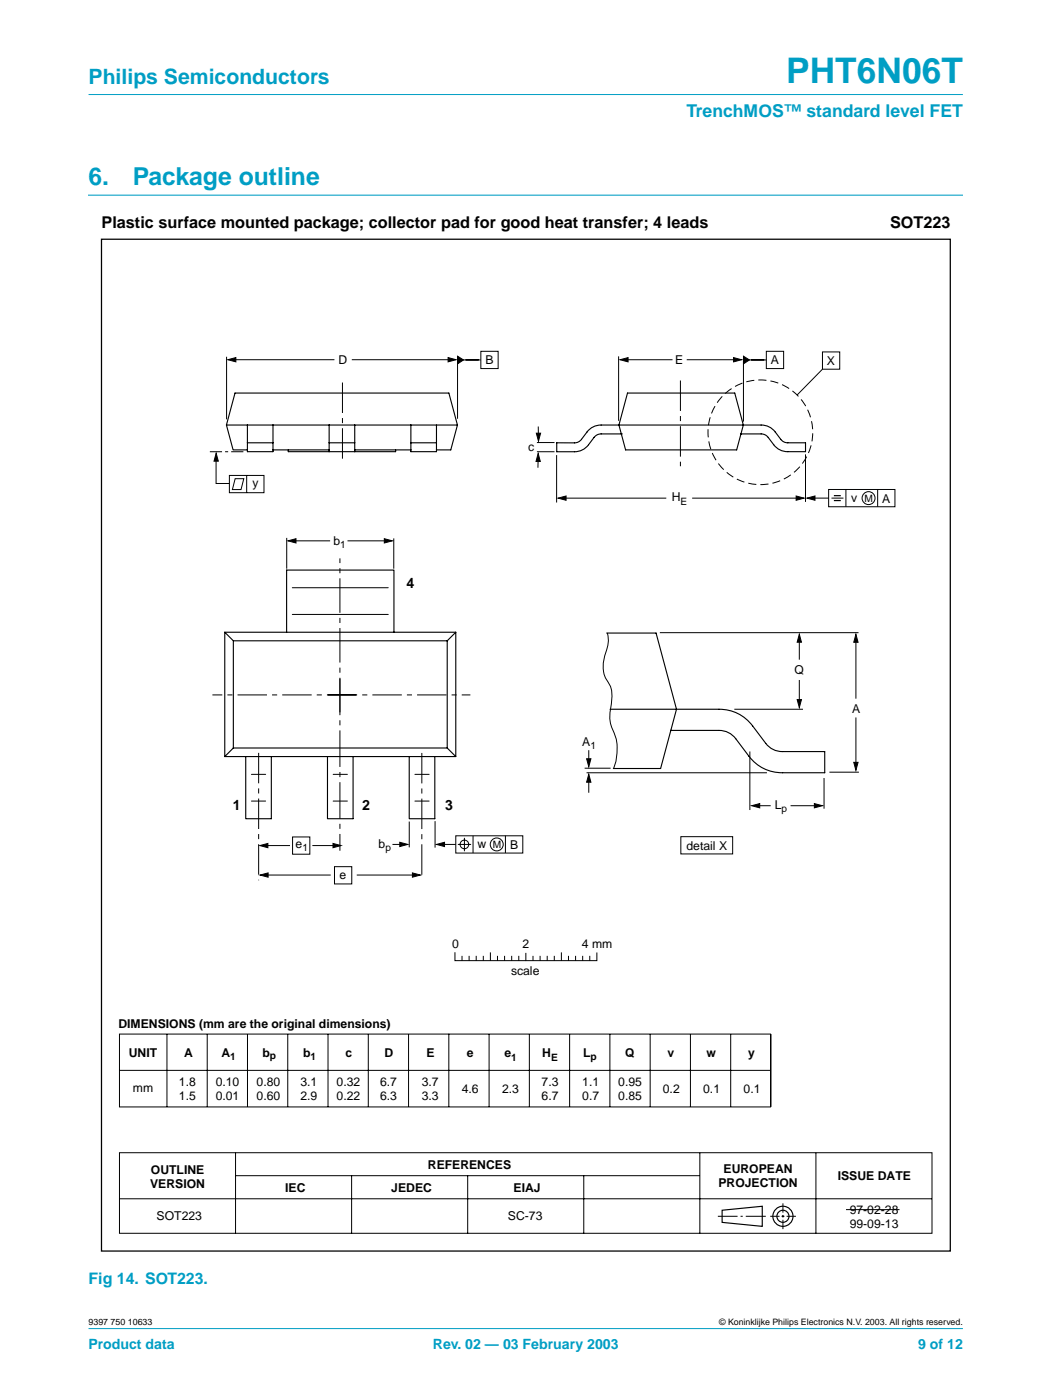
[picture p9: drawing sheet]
<svg xmlns="http://www.w3.org/2000/svg" width="210mm" height="280mm" viewBox="0 0 210 280" stroke-linecap="round" stroke-linejoin="round" font-family="sans-serif">
<g fill="#009ec4" stroke="#009ec4" stroke-width=".2">
<path d="M17.7 18.9h174.6z"/>
<path d="M17.7 265.5h174.6z"/>
</g>
<path d="M17.6 39h174.8" fill="none" stroke="#009ec4" stroke-width=".21"/>
<g fill="none" stroke="#000" stroke-width=".2">
<path d="M45.3 71.3v12.5M46.5 71.9h20.3M70.3 71.9h19.9M91.4 71.4v12.3M91.9 71.9h4.1M96 70.2h3.5v3.4h-3.5zM123.5 71.2v12.9M124.5 71.9h9.8M137.2 71.9h10.1M148.5 71.8v12.4M149 71.9h4M153.1 70.2h3.4v3.4h-3.4z"/>
<path d="M164.3 70.3h3.4v3.5h-3.4zM164.3 73.8l-5.1 5.1M43.2 91.1v5.5h2.6M45.8 95h6.9v3.5h-6.9zM47 95.7h1.7l-.6 2.1h-1.7zM49.3 95v3.5M107.2 88.4h3.5M107.2 90.3h3.5M107.5 91.6l-.1 1.9M107.5 85.2v2.5M111.2 90.9v9.5M112.3 99.5h20.8"/>
<path d="M138.2 99.5h21.4M160.9 90.8v9.5M162.1 99.5h3.4M165.5 97.8h13.2v3.5h-13.2zM166.1 99.5h2.4M168.9 97.8v3.5M175.3 97.8v3.5M57.3 107.5v6.1M58.4 117.4h19.1M58.5 108.1h7.4M69.4 108.1h8.1M78.6 107.6v6"/>
<path d="M58.4 122.8h19.1M121.3 126.5a6.8 6.8 0 0 1-.5 4.4 6 6 0 0 0 1 6 5.5 5.5 0 0 1 .4 3.3 9.7 9.7 0 0 0-.1 4.9 9.8 9.8 0 0 1 .4 8.5M131.8 126.4h39.7M159.6 127.5v4.3M159.6 135.9v4.7M170.9 127.8v11.8M50.2 154.7h2.9M66.5 154.7h2.9M82.9 154.7h2.8M116.8 153.5h5.2M117.1 154.4h36.1M117.6 149.9v2.8"/>
<path d="M117.6 155.7v2.7M146.7 141.7h13.7M149.8 150.2v11.7M164.6 155.5v6.1M165.7 154.3h5.8M170.9 143.4v9.5M50.2 160.1h2.9M52.8 169h5.1M52.8 174.9h13.3M58.4 167.2h3.5v3.5h-3.5zM62.4 169h4.9M66.5 160.1h2.9"/>
<path d="M66.8 173.2h3.5v3.4h-3.5zM71.3 174.9h11.8M78.4 168.7h2.2M81.7 164.2v5.1M82.9 160.1h2.8M86.9 164.1v5.3M88.1 168.7h2.9M91 167h13.4v3.5h-13.4zM91.4 168.7h2.7M92.8 167.4v2.7M94.5 167v3.5M100.9 167v3.4"/>
<path d="M136 167.2h10.3v3.4h-10.3zM151 161h2.9M157.9 161h5.2M90.9 190.4v1.6h28.3v-1.6M92.3 191.1v.8M93.7 191.1v.8M95.1 191.1v.8M96.5 191.1v.8M97.9 190.4v1.5M99.4 191.1v.8M100.8 191.1v.8M102.2 191.1v.8"/>
<path d="M103.6 191.1v.8M105 190.5v1.4M106.5 191.1v.8M107.9 191.1v.8M109.3 191.1v.8M110.7 191.1v.8M112.1 190.4v1.5M113.5 191.1v.8M115 191.1v.8M116.4 191.1v.8M117.8 191.1v.8M23.9 206.6h130v14.6h-130z"/>
<path d="M23.9 213.9h130M33.3 206.6v14.6M41.4 206.6v14.6M49.4 206.6v14.6M57.5 206.6v14.6M65.5 206.6v14.6M73.6 206.6v14.6M81.6 206.6v14.6M89.6 206.6v14.6M97.7 206.6v14.6M105.7 206.6v14.6M113.8 206.6v14.6"/>
<path d="M121.8 206.6v14.6M129.8 206.6v14.6M137.9 206.6v14.6M145.9 206.6v14.6M154 206.6v14.6M23.9 230.3h162.2v16.1h-162.2zM23.9 239.5h162.2M47 230.4v16M47.1 234.9h92.6M70.2 234.9v11.5M93.4 234.9v11.5M116.6 234.9v11.5"/>
<path d="M139.8 230.4v16M163 230.4v16M143.4 243h3.9M147.9 243h.4M148.9 243h4M153.8 243h1.9M156.1 243h.6M156.4 240.5v1.8M156.4 242.8v.5M156.4 243.7v1.9M157.1 243h1.9M169 241.7h10.6"/>
<circle cx="173.5" cy="99.5" r="1.29"/>
<circle cx="92.8" cy="168.7" r=".86"/>
<circle cx="99.2" cy="168.7" r="1.29"/>
</g>
<g fill="none" stroke="#000" stroke-width=".23">
<path d="M144.2 241.8l8-.8v4.1l-8-.8z"/>
<circle cx="156.4" cy="243" r="2.01"/>
<circle cx="156.4" cy="243" r="1.21"/>
</g>
<g fill="#000" stroke="#000" stroke-width=".2">
<path d="M45.5 71.9l1.6-.4v.8zM89.5 71.5l1.6 .4-1.6 .4zM91.4 71.2l1.2 .7-1.2 .8zM123.8 71.9l1.6-.4v.8zM146.5 71.5l1.6 .4-1.6 .4zM148.5 71.2l1.2 .7-1.2 .8zM43.2 90.6l.4 1.6h-.9zM107.5 90.6l.4 1.6h-.8zM107.1 86.6h.9l-.5 1.6zM111.5 99.5l1.6-.4v.9zM159 99.1l1.6 .4-1.6 .5zM161.2 99.5l1.6-.4v.9z"/>
<path d="M57.5 108.1l1.6-.5v.9zM76.8 107.6l1.6 .5-1.6 .4zM159.6 126.7l.5 1.6h-.9zM159.2 139.8h.9l-.5 1.6zM170.9 126.7l.5 1.6h-.9zM117.6 154.7l.4 1.6h-.8zM117.2 151.6h.8l-.4 1.6zM170.5 152.3h.9l-.5 1.6zM51.9 169l1.6-.5v.9zM51.9 174.9l1.6-.5v.9zM66.5 168.5l1.6 .5-1.6 .4zM79.8 168.3l1.6 .4-1.6 .5z"/>
<path d="M82.4 174.4l1.6 .5-1.6 .4zM87.2 168.7l1.6-.4v.9zM150.1 161l1.6-.4v.8zM162.6 160.6l1.6 .4-1.6 .4z"/>
</g>
<path d="M166.5 99h1.4M166.5 100h1.4" fill="none" stroke="#000" stroke-width=".24"/>
<path d="M48.6 90.3h-6.8" fill="none" stroke="#000" stroke-width=".2" stroke-dasharray="2.4 .6 .6 .6" stroke-linecap="butt"/>
<path d="M20.3 47.8h169.5v202.2h-169.5z" fill="none" stroke="#000" stroke-width=".25"/>
<circle cx="151.9" cy="86.4" r="10.5" fill="none" stroke="#000" stroke-width=".2" stroke-dasharray="1.6 .8" stroke-linecap="butt"/>
<path d="M68.4 76.4v15.9M135.9 76v17.2M51.7 150.4v25.5M84.2 150.5v25.3" fill="none" stroke="#000" stroke-width=".2" stroke-dasharray="6.1 1 1 1" stroke-linecap="butt"/>
<path d="M65.4 138.9h28.5M71.2 138.9h-28.8" fill="none" stroke="#000" stroke-width=".2" stroke-dasharray="5.9 1 1 1" stroke-linecap="butt"/>
<path d="M67.9 142.3v-30.7" fill="none" stroke="#000" stroke-width=".2" stroke-dasharray="6.9 1 1 1" stroke-linecap="butt"/>
<path d="M67.9 135.6v34.4" fill="none" stroke="#000" stroke-width=".2" stroke-dasharray="7.3 1 1 1" stroke-linecap="butt"/>
<g fill="none" stroke="#000" stroke-width=".22">
<path d="M45.2 84.9l1.4 5h2.8M49.4 84.9h-4.2l1.7-6.4h42.7l1.8 6.4M49.4 84.9v5.4h5.1v-5.4M49.4 88.5h5.1M49.4 84.9h32.7M54.5 89.9h3.1M65.7 89.9h-8.1v.4h21.4v-.4h3.1M65.7 88.5h5.1M65.7 84.9v5.4M70.8 84.9v5.4M70.8 89.9h8.2M82.1 84.9h5.1v3.6"/>
<path d="M82.1 84.9v5.4h5.1v-.4M82.1 88.5h5.1M87.2 84.9h4.2M91.4 84.9l-1.4 5h-2.8v-1.4M124.1 86.7h.1M124.1 86.7h-4a1.72 1.72 0 0 0-1.5 .7 5.5 5.5 0 0 1-2.8 2.7l-1.1 .2h-3.5v-1.8h3.5a1.72 1.72 0 0 0 1.4-.7 5.5 5.5 0 0 1 2.9-2.7l1.1-.2h3.5l1.3 5h22.2l1.4-5h-24.9l1.7-6.4h21.4l1.8 6.4h3.5a3.4 3.4 0 0 1 2.8 1.4 3.4 3.4 0 0 0 2.1 2.1l4 .1v1.8h-3.6a3.4 3.4 0 0 1-2.8-1.4 3.5 3.5 0 0 0-2.1-2.1l-4.4-.1M44.9 126.3l1.7 1.7v21.5M44.9 126.3h12.3v-12.4h21.5v12.4h12.3M44.9 126.3v24.9M46.6 128h42.7M57.2 126.3h21.5M89.3 128v21.5h-42.7"/>
<path d="M91 126.3v24.9h-4.2M91 126.3l-1.7 1.7M121.2 126.5h9.8l4.1 15.2h8.5a8.2 8.2 0 0 1 6.7 3.4l2.6 3.4a4.1 4.1 0 0 0 3.4 1.7h8.4v4.2h-8.4a8.2 8.2 0 0 1-6.7-3.3l-3-3.9-.9-.7-1-.4-1.1-.1h-9.6M44.9 151.2h4.2v12.4h5.1v-12.4h11.2v12.4h5.1v-12.4h11.2v12.4h5.1v-12.4M46.6 149.5l-1.7 1.7M49.1 151.2h5.1M65.4 151.2h5.1M81.7 151.2h5.1M89.3 149.5l1.7 1.7M121.8 141.7h13.3l-3.2 11.9h-9.4"/>
</g>
<text font-size="7.1" fill="#009ec4" x="157" y="16.5">PHT6N06T</text>
<g font-size="4.9" fill="#009ec4">
<text x="17.7" y="37">6.</text>
<text x="26.5" y="37">Package outline</text>
</g>
<text font-size="4.2" fill="#009ec4" x="17.7" y="16.8">Philips Semiconductors</text>
<text font-size="3.5" fill="#009ec4" x="137.1" y="23.4">TrenchMOS™ standard level FET</text>
<g font-size="3.2">
<text x="20.3" y="45.5">Plastic surface mounted package; collector pad for good heat transfer; 4 leads</text>
<text x="177.8" y="45.5">SOT223</text>
</g>
<text font-size="3.2" fill="#009ec4" x="17.7" y="256.6">Fig 14. SOT223.</text>
<g font-size="2.8">
<text x="81.2" y="117.6">4</text>
<text x="46.5" y="161.8">1</text>
<text x="72.4" y="161.8">2</text>
<text x="88.9" y="161.8">3</text>
</g>
<g font-size="2.8" fill="#009ec4">
<text x="17.7" y="269.5">Product data</text>
<text x="86.5" y="269.5">Rev. 02 — 03 February 2003</text>
<text x="183.4" y="269.5">9 of 12</text>
</g>
<g font-size="2.4">
<text x="67.6" y="72.7">D</text>
<text x="97" y="72.8">B</text>
<text x="134.8" y="72.8">E</text>
<text x="154" y="72.8">A</text>
<text x="165.2" y="72.9">X</text>
<text x="105.5" y="90">c</text>
<text x="50.4" y="97.3">y</text>
<text x="134.2" y="100.2">H</text>
<text x="170" y="100.3">v</text>
<text x="176.2" y="100.4">A</text>
<text x="66.6" y="108.9">b</text>
<text x="158.7" y="134.7">Q</text>
<text x="170.2" y="142.4">A</text>
<text x="116.3" y="149.1">A</text>
<text x="154.8" y="161.7">L</text>
<text x="59" y="169.4">e</text>
<text x="75.6" y="169.4">b</text>
<text x="95.4" y="169.5">w</text>
<text x="101.9" y="169.6">B</text>
<text x="137.1" y="169.8">detail X</text>
<text x="67.8" y="175.6">e</text>
<text x="90.3" y="189.5">0</text>
<text x="104.4" y="189.5">2</text>
<text x="116.2" y="189.5">4 mm</text>
<text x="102.1" y="194.9">scale</text>
<text x="23.7" y="205.5">DIMENSIONS (mm are the original dimensions)</text>
<text x="25.7" y="211.2">UNIT</text>
<text x="36.8" y="211.1">A</text>
<text x="44.2" y="211.2">A</text>
<text x="52.4" y="211.2">b</text>
<text x="60.5" y="211.2">b</text>
<text x="69" y="211.2">c</text>
<text x="76.8" y="211.2">D</text>
<text x="85.2" y="211.2">E</text>
<text x="93.3" y="211.2">e</text>
<text x="100.7" y="211.2">e</text>
<text x="108.3" y="211.2">H</text>
<text x="116.5" y="211.2">L</text>
<text x="124.8" y="211.2">Q</text>
<text x="133.3" y="211.2">v</text>
<text x="141.1" y="211.2">w</text>
<text x="149.4" y="211.2">y</text>
<text x="26.5" y="218.2">mm</text>
<text x="35.7" y="216.9">1.8</text>
<text x="35.7" y="219.8">1.5</text>
<text x="43.1" y="216.9">0.10</text>
<text x="43.1" y="219.8">0.01</text>
<text x="51.3" y="216.9">0.80</text>
<text x="51.3" y="219.8">0.60</text>
<text x="60" y="216.9">3.1</text>
<text x="60" y="219.8">2.9</text>
<text x="67.2" y="217">0.32</text>
<text x="67.2" y="219.9">0.22</text>
<text x="75.9" y="217">6.7</text>
<text x="75.9" y="219.9">6.3</text>
<text x="84.2" y="217">3.7</text>
<text x="84.2" y="219.9">3.3</text>
<text x="92.2" y="218.4">4.6</text>
<text x="100.3" y="218.4">2.3</text>
<text x="108.2" y="217">7.3</text>
<text x="108.2" y="219.9">6.7</text>
<text x="116.3" y="217">1.1</text>
<text x="116.3" y="219.9">0.7</text>
<text x="123.5" y="217">0.95</text>
<text x="123.5" y="219.9">0.85</text>
<text x="132.4" y="218.4">0.2</text>
<text x="140.4" y="218.4">0.1</text>
<text x="148.5" y="218.4">0.1</text>
<text x="85.5" y="233.6">REFERENCES</text>
<text x="30" y="237.4">VERSION</text>
<text x="30.1" y="234.6">OUTLINE</text>
<text x="57" y="238.2">IEC</text>
<text x="78.2" y="238.2">JEDEC</text>
<text x="102.6" y="238.2">EIAJ</text>
<text x="143.5" y="237.2">PROJECTION</text>
<text x="144.5" y="234.3">EUROPEAN</text>
<text x="167.3" y="235.8">ISSUE DATE</text>
<text x="31.3" y="243.9">SOT223</text>
<text x="101.4" y="243.9">SC-73</text>
<text x="169.7" y="242.5">97-02-28</text>
<text x="169.7" y="245.4">99-09-13</text>
</g>
<g font-size="2">
<text x="135.9" y="101">E</text>
<text x="172.7" y="100.3">M</text>
<text x="67.9" y="109.5">1</text>
<text x="117.9" y="149.7">1</text>
<text x="156.1" y="162.3">p</text>
<text x="60.4" y="170">1</text>
<text x="77" y="170">p</text>
<text x="98.4" y="169.5">M</text>
<text x="46" y="211.8">1</text>
<text x="53.9" y="211.6">p</text>
<text x="62" y="211.8">1</text>
<text x="102.1" y="212">1</text>
<text x="110.1" y="212">E</text>
<text x="118" y="211.8">p</text>
</g>
<g font-size="1.8">
<text x="17.7" y="264.8">9397 750 10633</text>
<text x="143.7" y="264.8">© Koninklijke Philips Electronics N.V. 2003. All rights reserved.</text>
</g>
</svg>
